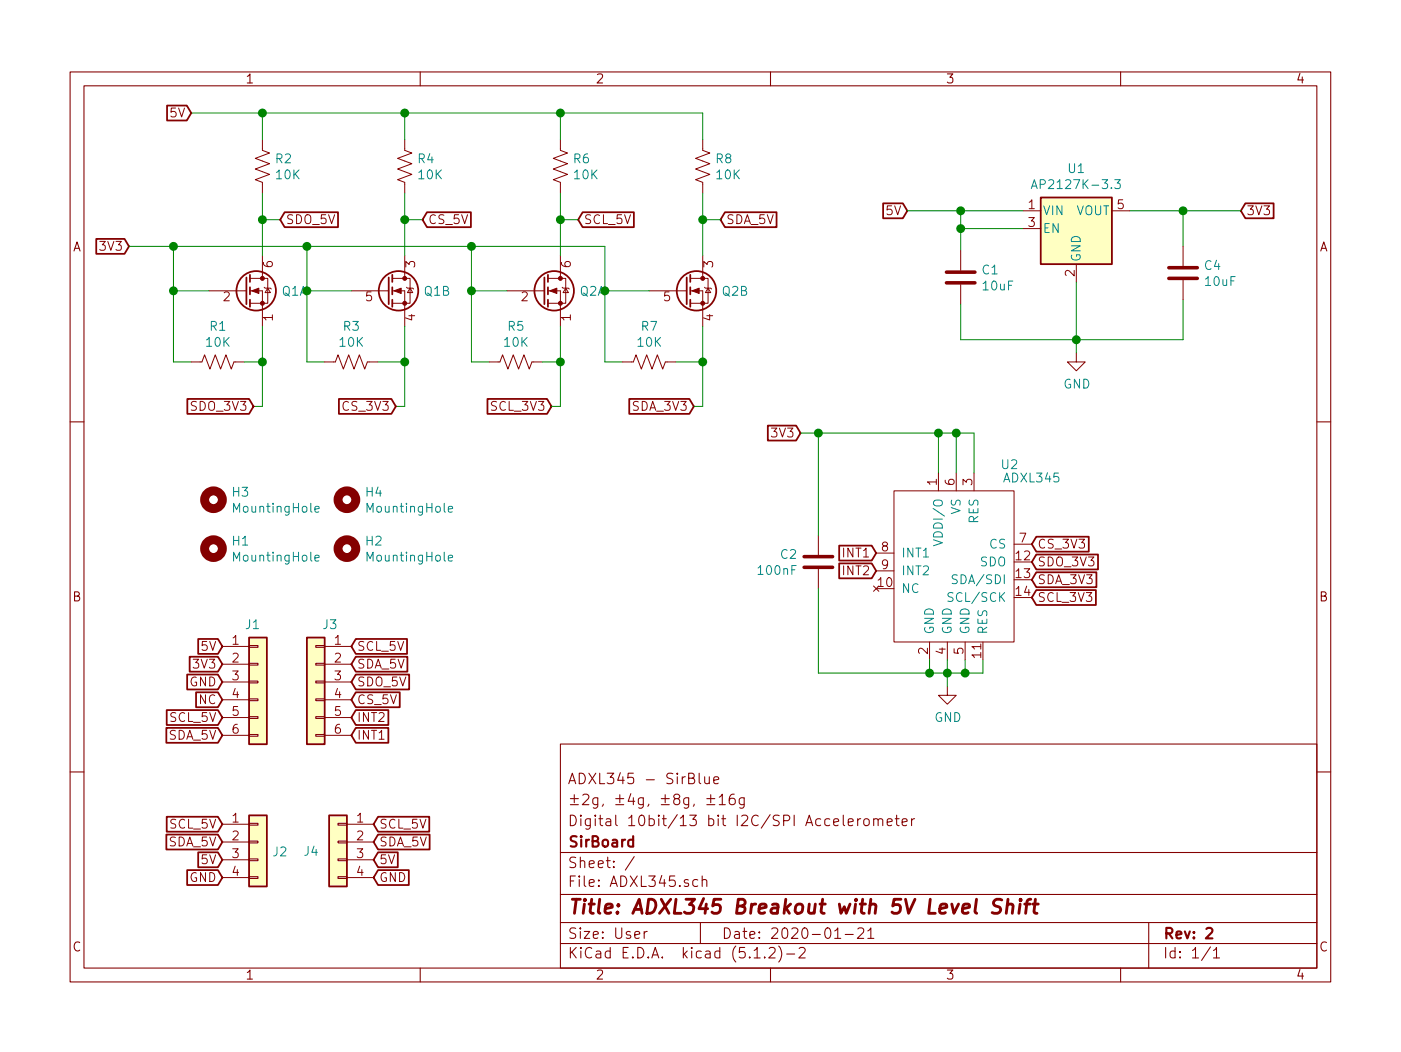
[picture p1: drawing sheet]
EESchema Schematic File Version 4
LIBS:ADXL345-cache
EELAYER 29 0
EELAYER END
$Descr User 7874 5906
encoding utf-8
Sheet 1 1
Title "ADXL345 Breakout with 5V Level Shift"
Date "2020-01-21"
Rev "2"
Comp "SirBoard"
Comment1 "Digital 10bit/13 bit I2C/SPI Accelerometer"
Comment2 "±2g, ±4g, ±8g, ±16g"
Comment3 "ADXL345 - SirBlue"
Comment4 ""
$EndDescr
Wire Wire Line
	5400 1700 5400 1900
Wire Wire Line
	5400 1900 6050 1900
Connection ~ 6050 1900
Wire Wire Line
	5750 1175 5400 1175
Wire Wire Line
	5400 1175 5400 1275
Wire Wire Line
	5400 1275 5750 1275
Wire Wire Line
	5400 1275 5400 1400
Connection ~ 5400 1275
Wire Wire Line
	6350 1175 6650 1175
Wire Wire Line
	6650 1175 6650 1375
Text GLabel 5100 1175 0    50   Input ~ 0
5V
Wire Wire Line
	5100 1175 5400 1175
Connection ~ 5400 1175
Text GLabel 6975 1175 2    50   Input ~ 0
3V3
Connection ~ 6650 1175
$Comp
L power:GND #PWR0101
U 1 1
P 6050 1975
F 0 "#PWR0101" H 6050 1725 50  0001 C CNN
F 1 "GND" H 6054 1803 50  0000 C CNN
F 2 "" H 6050 1975 50  0001 C CNN
F 3 "" H 6050 1975 50  0001 C CNN
	1    6050 1975
	1    0    0    -1  
$EndComp
Wire Wire Line
	6050 1975 6050 1900
Text GLabel 4500 2425 0    50   Input ~ 0
3V3
Text GLabel 1075 625  0    50   Input ~ 0
5V
Wire Wire Line
	6650 1900 6050 1900
Wire Wire Line
	6650 1675 6650 1900
$Comp
L Regulator_Linear:AP2127K-3.3 U1
U 1 1
P 6050 1275
F 0 "U1" H 6050 1615 50  0000 C CNN
F 1 "AP2127K-3.3" H 6050 1525 50  0000 C CNN
F 2 "Package_TO_SOT_SMD:SOT-23-5" H 6050 1600 50  0001 C CNN
F 3 "https://www.diodes.com/assets/Datasheets/AP2127.pdf" H 6050 1375 50  0001 C CNN
F 4 "C156285" H 6050 1275 50  0001 C CNN "Part"
	1    6050 1275
	1    0    0    -1  
$EndComp
Wire Wire Line
	6050 1575 6050 1900
$Comp
L Device:Q_DUAL_NMOS_S1G1D2S2G2D1 Q1
U 1 1
P 1375 1625
F 0 "Q1" H 1581 1625 50  0000 L CNN
F 1 "BSS138DW" H 1580 1580 50  0001 L CNN
F 2 "Package_TO_SOT_SMD:SOT-363_SC-70-6" H 1575 1625 50  0001 C CNN
F 3 "~" H 1575 1625 50  0001 C CNN
	1    1375 1625
	1    0    0    -1  
$EndComp
$Comp
L Device:Q_DUAL_NMOS_S1G1D2S2G2D1 Q1
U 2 1
P 2175 1625
F 0 "Q1" H 2380 1625 50  0000 L CNN
F 1 "BSS138DW" H 2380 1580 50  0001 L CNN
F 2 "Package_TO_SOT_SMD:SOT-363_SC-70-6" H 2375 1625 50  0001 C CNN
F 3 "~" H 2375 1625 50  0001 C CNN
	2    2175 1625
	1    0    0    -1  
$EndComp
$Comp
L Device:R_US R2
U 1 1
P 1475 925
F 0 "R2" H 1543 970 50  0000 L CNN
F 1 "10K" H 1543 880 50  0000 L CNN
F 2 "Resistor_SMD:R_0603_1608Metric" V 1515 915 50  0001 C CNN
F 3 "~" H 1475 925 50  0001 C CNN
F 4 "C99198" H 1475 925 50  0001 C CNN "Part"
	1    1475 925 
	1    0    0    -1  
$EndComp
$Comp
L Device:R_US R4
U 1 1
P 2275 925
F 0 "R4" H 2343 970 50  0000 L CNN
F 1 "10K" H 2343 880 50  0000 L CNN
F 2 "Resistor_SMD:R_0603_1608Metric" V 2315 915 50  0001 C CNN
F 3 "~" H 2275 925 50  0001 C CNN
F 4 "C99198" H 2275 925 50  0001 C CNN "Part"
	1    2275 925 
	1    0    0    -1  
$EndComp
$Comp
L Device:R_US R1
U 1 1
P 1225 2025
F 0 "R1" V 1022 2025 50  0000 C CNN
F 1 "10K" V 1112 2025 50  0000 C CNN
F 2 "Resistor_SMD:R_0603_1608Metric" V 1265 2015 50  0001 C CNN
F 3 "~" H 1225 2025 50  0001 C CNN
F 4 "C99198" V 1225 2025 50  0001 C CNN "Part"
	1    1225 2025
	0    1    1    0   
$EndComp
Wire Wire Line
	2275 625  2275 775 
Wire Wire Line
	1475 775  1475 625 
Wire Wire Line
	2275 1075 2275 1225
Wire Wire Line
	1175 1625 975  1625
Wire Wire Line
	975  1625 975  2025
Wire Wire Line
	975  2025 1075 2025
Wire Wire Line
	1375 2025 1475 2025
Wire Wire Line
	1475 2025 1475 1825
Wire Wire Line
	1825 2025 1725 2025
Wire Wire Line
	1725 2025 1725 1625
Wire Wire Line
	1725 1625 1975 1625
Wire Wire Line
	2125 2025 2275 2025
Wire Wire Line
	2275 2025 2275 1825
Wire Wire Line
	2275 625  1475 625 
Wire Wire Line
	1075 625  1475 625 
Connection ~ 1475 625 
Text GLabel 725  1375 0    50   Input ~ 0
3V3
Wire Wire Line
	725  1375 975  1375
Wire Wire Line
	975  1375 975  1625
Connection ~ 975  1625
Wire Wire Line
	1475 1075 1475 1225
Wire Wire Line
	975  1375 1725 1375
Wire Wire Line
	1725 1375 1725 1625
Connection ~ 975  1375
Connection ~ 1725 1625
Text GLabel 3100 2275 0    50   Input ~ 0
SCL_3V3
Text GLabel 3900 2275 0    50   Input ~ 0
SDA_3V3
Wire Wire Line
	2275 2025 2275 2275
Wire Wire Line
	2275 2275 2225 2275
Connection ~ 2275 2025
Wire Wire Line
	1475 2025 1475 2275
Wire Wire Line
	1475 2275 1425 2275
Connection ~ 1475 2025
Text GLabel 3250 1225 2    50   Input ~ 0
SCL_5V
Text GLabel 4050 1225 2    50   Input ~ 0
SDA_5V
Connection ~ 2275 1225
Wire Wire Line
	2275 1225 2275 1425
Wire Wire Line
	1575 1225 1475 1225
Connection ~ 1475 1225
Wire Wire Line
	1475 1225 1475 1425
Wire Wire Line
	2275 1225 2375 1225
Text GLabel 1975 3625 2    50   Input ~ 0
SCL_5V
Text GLabel 1975 3725 2    50   Input ~ 0
SDA_5V
Text GLabel 1250 3725 0    50   Input ~ 0
3V3
Text GLabel 1250 3625 0    50   Input ~ 0
5V
$Comp
L Mechanical:MountingHole H4
U 1 1
P 1950 2800
F 0 "H4" H 2050 2845 50  0000 L CNN
F 1 "MountingHole" H 2050 2755 50  0000 L CNN
F 2 "SirBoardLibrary:MountingHole_M2.5_SirBoard" H 1950 2800 50  0001 C CNN
F 3 "~" H 1950 2800 50  0001 C CNN
	1    1950 2800
	1    0    0    -1  
$EndComp
$Comp
L Mechanical:MountingHole H3
U 1 1
P 1200 2800
F 0 "H3" H 1300 2845 50  0000 L CNN
F 1 "MountingHole" H 1300 2755 50  0000 L CNN
F 2 "SirBoardLibrary:MountingHole_M2.5_SirBoard" H 1200 2800 50  0001 C CNN
F 3 "~" H 1200 2800 50  0001 C CNN
	1    1200 2800
	1    0    0    -1  
$EndComp
$Comp
L power:GND #PWR0106
U 1 1
P 5325 3850
F 0 "#PWR0106" H 5325 3600 50  0001 C CNN
F 1 "GND" H 5329 3678 50  0000 C CNN
F 2 "" H 5325 3850 50  0001 C CNN
F 3 "" H 5325 3850 50  0001 C CNN
	1    5325 3850
	1    0    0    -1  
$EndComp
Text GLabel 4925 3100 0    50   Input ~ 0
INT1
Text GLabel 1975 4125 2    50   Input ~ 0
INT1
Text GLabel 1250 3825 0    50   Input ~ 0
GND
Wire Wire Line
	6650 1175 6975 1175
$Comp
L Mechanical:MountingHole H2
U 1 1
P 1950 3075
F 0 "H2" H 2050 3120 50  0000 L CNN
F 1 "MountingHole" H 2050 3030 50  0000 L CNN
F 2 "SirBoardLibrary:MountingHole_M2.5_SirBoard" H 1950 3075 50  0001 C CNN
F 3 "~" H 1950 3075 50  0001 C CNN
	1    1950 3075
	1    0    0    -1  
$EndComp
$Comp
L Mechanical:MountingHole H1
U 1 1
P 1200 3075
F 0 "H1" H 1300 3120 50  0000 L CNN
F 1 "MountingHole" H 1300 3030 50  0000 L CNN
F 2 "SirBoardLibrary:MountingHole_M2.5_SirBoard" H 1200 3075 50  0001 C CNN
F 3 "~" H 1200 3075 50  0001 C CNN
	1    1200 3075
	1    0    0    -1  
$EndComp
$Comp
L Device:R_US R3
U 1 1
P 1975 2025
F 0 "R3" V 1772 2025 50  0000 C CNN
F 1 "10K" V 1862 2025 50  0000 C CNN
F 2 "Resistor_SMD:R_0603_1608Metric" V 2015 2015 50  0001 C CNN
F 3 "~" H 1975 2025 50  0001 C CNN
F 4 "C99198" V 1975 2025 50  0001 C CNN "Part"
	1    1975 2025
	0    1    1    0   
$EndComp
$Comp
L Device:C C1
U 1 1
P 5400 1550
F 0 "C1" H 5515 1595 50  0000 L CNN
F 1 "10uF" H 5515 1505 50  0000 L CNN
F 2 "Capacitor_SMD:C_0805_2012Metric" H 5438 1400 50  0001 C CNN
F 3 "~" H 5400 1550 50  0001 C CNN
F 4 "C95841" H 5400 1550 50  0001 C CNN "Part"
	1    5400 1550
	1    0    0    -1  
$EndComp
$Comp
L Device:C C2
U 1 1
P 4600 3150
F 0 "C2" H 4715 3195 50  0000 L CNN
F 1 "100nF" H 4715 3105 50  0000 L CNN
F 2 "Capacitor_SMD:C_0603_1608Metric" H 4638 3000 50  0001 C CNN
F 3 "~" H 4600 3150 50  0001 C CNN
F 4 "C42998" H 4600 3150 50  0001 C CNN "Part"
	1    4600 3150
	-1   0    0    -1  
$EndComp
Text GLabel 5800 3250 2    50   Input ~ 0
SDA_3V3
Text GLabel 5800 3350 2    50   Input ~ 0
SCL_3V3
$Comp
L Device:Q_DUAL_NMOS_S1G1D2S2G2D1 Q2
U 1 1
P 3050 1625
F 0 "Q2" H 3256 1625 50  0000 L CNN
F 1 "BSS138DW" H 3255 1580 50  0001 L CNN
F 2 "Package_TO_SOT_SMD:SOT-363_SC-70-6" H 3250 1625 50  0001 C CNN
F 3 "~" H 3250 1625 50  0001 C CNN
	1    3050 1625
	1    0    0    -1  
$EndComp
$Comp
L Device:Q_DUAL_NMOS_S1G1D2S2G2D1 Q2
U 2 1
P 3850 1625
F 0 "Q2" H 4055 1625 50  0000 L CNN
F 1 "BSS138DW" H 4055 1580 50  0001 L CNN
F 2 "Package_TO_SOT_SMD:SOT-363_SC-70-6" H 4050 1625 50  0001 C CNN
F 3 "~" H 4050 1625 50  0001 C CNN
	2    3850 1625
	1    0    0    -1  
$EndComp
$Comp
L Device:R_US R6
U 1 1
P 3150 925
F 0 "R6" H 3218 970 50  0000 L CNN
F 1 "10K" H 3218 880 50  0000 L CNN
F 2 "Resistor_SMD:R_0603_1608Metric" V 3190 915 50  0001 C CNN
F 3 "~" H 3150 925 50  0001 C CNN
F 4 "C99198" H 3150 925 50  0001 C CNN "Part"
	1    3150 925 
	1    0    0    -1  
$EndComp
$Comp
L Device:R_US R8
U 1 1
P 3950 925
F 0 "R8" H 4018 970 50  0000 L CNN
F 1 "10K" H 4018 880 50  0000 L CNN
F 2 "Resistor_SMD:R_0603_1608Metric" V 3990 915 50  0001 C CNN
F 3 "~" H 3950 925 50  0001 C CNN
F 4 "C99198" H 3950 925 50  0001 C CNN "Part"
	1    3950 925 
	1    0    0    -1  
$EndComp
$Comp
L Device:R_US R5
U 1 1
P 2900 2025
F 0 "R5" V 2697 2025 50  0000 C CNN
F 1 "10K" V 2787 2025 50  0000 C CNN
F 2 "Resistor_SMD:R_0603_1608Metric" V 2940 2015 50  0001 C CNN
F 3 "~" H 2900 2025 50  0001 C CNN
F 4 "C99198" V 2900 2025 50  0001 C CNN "Part"
	1    2900 2025
	0    1    1    0   
$EndComp
Wire Wire Line
	3950 625  3950 775 
Wire Wire Line
	3150 775  3150 625 
Wire Wire Line
	3950 1075 3950 1225
Wire Wire Line
	2850 1625 2650 1625
Wire Wire Line
	2650 1625 2650 2025
Wire Wire Line
	2650 2025 2750 2025
Wire Wire Line
	3050 2025 3150 2025
Wire Wire Line
	3150 2025 3150 1825
Wire Wire Line
	3500 2025 3400 2025
Wire Wire Line
	3400 2025 3400 1625
Wire Wire Line
	3400 1625 3650 1625
Wire Wire Line
	3800 2025 3950 2025
Wire Wire Line
	3950 2025 3950 1825
Wire Wire Line
	3950 625  3150 625 
Wire Wire Line
	2275 625  3150 625 
Connection ~ 3150 625 
Wire Wire Line
	1725 1375 2650 1375
Wire Wire Line
	2650 1375 2650 1625
Connection ~ 2650 1625
Wire Wire Line
	3150 1075 3150 1225
Wire Wire Line
	2650 1375 3400 1375
Wire Wire Line
	3400 1375 3400 1625
Connection ~ 2650 1375
Connection ~ 3400 1625
Text GLabel 2225 2275 0    50   Input ~ 0
CS_3V3
Wire Wire Line
	3950 2025 3950 2275
Wire Wire Line
	3950 2275 3900 2275
Connection ~ 3950 2025
Wire Wire Line
	3150 2025 3150 2275
Wire Wire Line
	3150 2275 3100 2275
Connection ~ 3150 2025
Text GLabel 2375 1225 2    50   Input ~ 0
CS_5V
Connection ~ 3950 1225
Wire Wire Line
	3950 1225 3950 1425
Wire Wire Line
	3250 1225 3150 1225
Connection ~ 3150 1225
Wire Wire Line
	3150 1225 3150 1425
Wire Wire Line
	3950 1225 4050 1225
$Comp
L Device:R_US R7
U 1 1
P 3650 2025
F 0 "R7" V 3447 2025 50  0000 C CNN
F 1 "10K" V 3537 2025 50  0000 C CNN
F 2 "Resistor_SMD:R_0603_1608Metric" V 3690 2015 50  0001 C CNN
F 3 "~" H 3650 2025 50  0001 C CNN
F 4 "C99198" V 3650 2025 50  0001 C CNN "Part"
	1    3650 2025
	0    1    1    0   
$EndComp
Connection ~ 1725 1375
Connection ~ 2275 625 
Text GLabel 1975 3925 2    50   Input ~ 0
CS_5V
Text GLabel 5800 3150 2    50   Input ~ 0
SDO_3V3
Text GLabel 5800 3050 2    50   Input ~ 0
CS_3V3
Text GLabel 4925 3200 0    50   Input ~ 0
INT2
Text GLabel 1425 2275 0    50   Input ~ 0
SDO_3V3
Text GLabel 1575 1225 2    50   Input ~ 0
SDO_5V
Text GLabel 1975 3825 2    50   Input ~ 0
SDO_5V
$Comp
L Device:C C4
U 1 1
P 6650 1525
F 0 "C4" H 6765 1570 50  0000 L CNN
F 1 "10uF" H 6765 1480 50  0000 L CNN
F 2 "Capacitor_SMD:C_0805_2012Metric" H 6688 1375 50  0001 C CNN
F 3 "~" H 6650 1525 50  0001 C CNN
F 4 "C95841" H 6650 1525 50  0001 C CNN "Part"
	1    6650 1525
	1    0    0    -1  
$EndComp
$Comp
L Connector_Generic:Conn_01x06 J1
U 1 1
P 1450 3825
F 0 "J1" H 1375 4150 50  0000 L CNN
F 1 "Conn_01x06" H 1529 3727 50  0001 L CNN
F 2 "Connector_PinHeader_2.54mm:PinHeader_1x06_P2.54mm_Vertical" H 1450 3825 50  0001 C CNN
F 3 "~" H 1450 3825 50  0001 C CNN
	1    1450 3825
	1    0    0    -1  
$EndComp
$Comp
L Connector_Generic:Conn_01x06 J3
U 1 1
P 1775 3825
F 0 "J3" H 1694 4150 50  0000 C CNN
F 1 "Conn_01x06" H 1854 3727 50  0001 L CNN
F 2 "Connector_PinHeader_2.54mm:PinHeader_1x06_P2.54mm_Vertical" H 1775 3825 50  0001 C CNN
F 3 "~" H 1775 3825 50  0001 C CNN
	1    1775 3825
	-1   0    0    -1  
$EndComp
Text GLabel 1250 4025 0    50   Input ~ 0
SCL_5V
Text GLabel 1250 4125 0    50   Input ~ 0
SDA_5V
Text GLabel 1250 3925 0    50   Input ~ 0
NC
Text GLabel 1975 4025 2    50   Input ~ 0
INT2
$Comp
L Connector_Generic:Conn_01x04 J2
U 1 1
P 1450 4725
F 0 "J2" H 1529 4672 50  0000 L CNN
F 1 "Conn_01x04" H 1529 4627 50  0001 L CNN
F 2 "SirBoardLibrary:SirBlue_Connector" H 1450 4725 50  0001 C CNN
F 3 "~" H 1450 4725 50  0001 C CNN
F 4 "C160404" H 1450 4725 50  0001 C CNN "Part"
	1    1450 4725
	1    0    0    -1  
$EndComp
$Comp
L Connector_Generic:Conn_01x04 J4
U 1 1
P 1900 4725
F 0 "J4" H 2050 4675 50  0000 C CNN
F 1 "Conn_01x04" H 1979 4627 50  0001 L CNN
F 2 "SirBoardLibrary:SirBlue_Connector" H 1900 4725 50  0001 C CNN
F 3 "~" H 1900 4725 50  0001 C CNN
F 4 "C160404" H 1900 4725 50  0001 C CNN "Part"
	1    1900 4725
	-1   0    0    -1  
$EndComp
Text GLabel 1250 4825 0    50   Input ~ 0
5V
Text GLabel 1250 4925 0    50   Input ~ 0
GND
Text GLabel 1250 4625 0    50   Input ~ 0
SCL_5V
Text GLabel 1250 4725 0    50   Input ~ 0
SDA_5V
Text GLabel 2100 4825 2    50   Input ~ 0
5V
Text GLabel 2100 4925 2    50   Input ~ 0
GND
Text GLabel 2100 4625 2    50   Input ~ 0
SCL_5V
Text GLabel 2100 4725 2    50   Input ~ 0
SDA_5V
$Comp
L SirBoard_Library:ADXL345 U2
U 1 1
P 5375 3200
F 0 "U2" H 5675 3800 50  0000 C CNN
F 1 "ADXL345" H 5800 3725 50  0000 C CNN
F 2 "Package_LGA:LGA-14_3x5mm_P0.8mm_LayoutBorder1x6y" H 5375 3775 50  0001 C CNN
F 3 "" H 5375 3775 50  0001 C CNN
F 4 "C9667" H 5362 3838 50  0001 C CNN "Part"
	1    5375 3200
	1    0    0    -1  
$EndComp
Wire Wire Line
	5225 3700 5225 3775
Wire Wire Line
	5225 3775 5325 3775
Wire Wire Line
	5525 3775 5525 3700
Wire Wire Line
	5425 3700 5425 3775
Connection ~ 5425 3775
Wire Wire Line
	5425 3775 5525 3775
Wire Wire Line
	5325 3700 5325 3775
Connection ~ 5325 3775
Wire Wire Line
	5325 3775 5425 3775
Wire Wire Line
	5325 3775 5325 3850
Wire Wire Line
	5275 2425 5275 2650
Wire Wire Line
	5375 2650 5375 2425
Wire Wire Line
	4500 2425 4600 2425
Connection ~ 5275 2425
Wire Wire Line
	5275 2425 5375 2425
Wire Wire Line
	5375 2425 5475 2425
Wire Wire Line
	5475 2425 5475 2650
Connection ~ 5375 2425
Wire Wire Line
	4600 3000 4600 2425
Connection ~ 4600 2425
Wire Wire Line
	4600 2425 5275 2425
Wire Wire Line
	4600 3300 4600 3775
Wire Wire Line
	4600 3775 5225 3775
Connection ~ 5225 3775
$EndSCHEMATC
